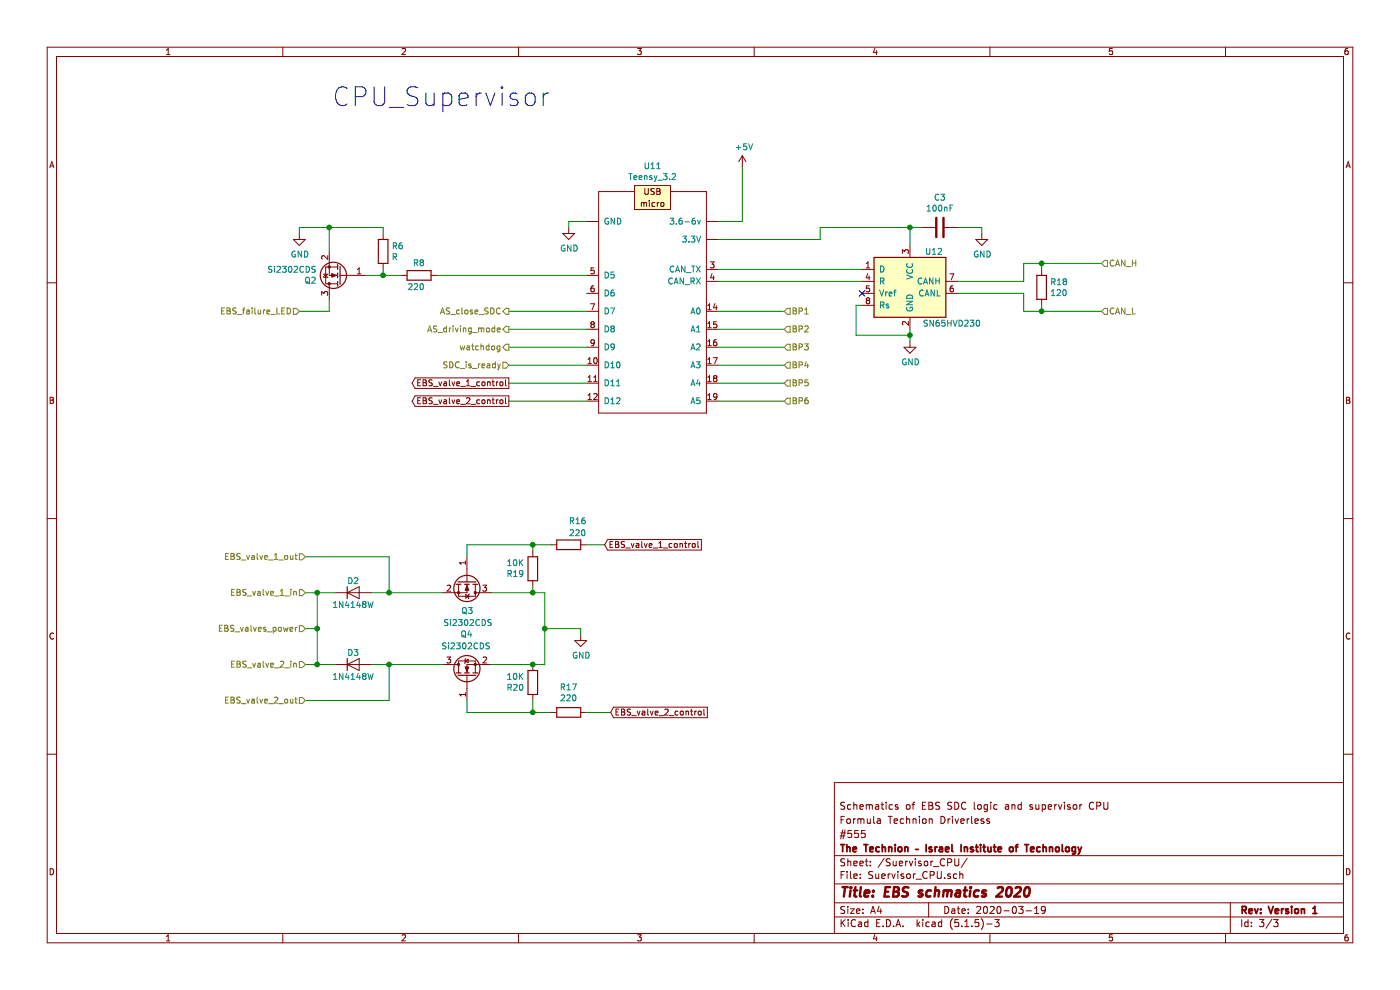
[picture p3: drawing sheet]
EESchema Schematic File Version 4
EELAYER 30 0
EELAYER END
$Descr A4 11693 8268
encoding utf-8
Sheet 3 3
Title "EBS schmatics 2020"
Date "2020-03-19"
Rev "Version 1"
Comp "The Technion – Israel Institute of Technology"
Comment1 "#555"
Comment2 "Formula Technion Driverless"
Comment3 "Schematics of EBS SDC logic and supervisor CPU"
Comment4 ""
$EndDescr
$Comp
L Interface_CAN_LIN:SN65HVD230 U12
U 1 1
P 7600 2350
F 0 "U12" H 7800 2600 50  0000 C CNN
F 1 "SN65HVD230" H 7950 2000 50  0000 C CNN
F 2 "Package_SO:SOIC-8_3.9x4.9mm_P1.27mm" H 7600 1850 50  0001 C CNN
F 3 "http://www.ti.com/lit/ds/symlink/sn65hvd230.pdf" H 7500 2750 50  0001 C CNN
	1    7600 2350
	1    0    0    -1  
$EndComp
Wire Wire Line
	7200 2250 6000 2250
Wire Wire Line
	6000 2350 7200 2350
$Comp
L power:GND #PWR011
U 1 1
P 7600 2850
F 0 "#PWR011" H 7600 2600 50  0001 C CNN
F 1 "GND" H 7605 2677 50  0000 C CNN
F 2 "" H 7600 2850 50  0001 C CNN
F 3 "" H 7600 2850 50  0001 C CNN
	1    7600 2850
	1    0    0    -1  
$EndComp
Wire Wire Line
	7600 2850 7600 2800
Wire Wire Line
	7600 2800 7150 2800
Wire Wire Line
	7150 2800 7150 2550
Wire Wire Line
	7150 2550 7200 2550
Connection ~ 7600 2800
Wire Wire Line
	7600 2800 7600 2750
$Comp
L power:GND #PWR012
U 1 1
P 8200 1950
F 0 "#PWR012" H 8200 1700 50  0001 C CNN
F 1 "GND" H 8205 1777 50  0000 C CNN
F 2 "" H 8200 1950 50  0001 C CNN
F 3 "" H 8200 1950 50  0001 C CNN
	1    8200 1950
	1    0    0    -1  
$EndComp
$Comp
L Device:C C3
U 1 1
P 7850 1900
F 0 "C3" V 7598 1900 50  0000 C CNN
F 1 "100nF" V 7689 1900 50  0000 C CNN
F 2 "" H 7888 1750 50  0001 C CNN
F 3 "~" H 7850 1900 50  0001 C CNN
	1    7850 1900
	0    1    1    0   
$EndComp
Wire Wire Line
	8200 1950 8200 1900
Wire Wire Line
	8200 1900 8000 1900
Wire Wire Line
	6850 1900 6850 2000
Wire Wire Line
	6850 2000 6000 2000
NoConn ~ 7200 2450
$Comp
L Device:R R18
U 1 1
P 8700 2400
F 0 "R18" H 8770 2446 50  0000 L CNN
F 1 "120" H 8770 2355 50  0000 L CNN
F 2 "" V 8630 2400 50  0001 C CNN
F 3 "~" H 8700 2400 50  0001 C CNN
	1    8700 2400
	1    0    0    -1  
$EndComp
Text HLabel 9200 2200 2    50   Input ~ 0
CAN_H
Text HLabel 9200 2600 2    50   Input ~ 0
CAN_L
Wire Wire Line
	8000 2350 8550 2350
Wire Wire Line
	8550 2350 8550 2200
Wire Wire Line
	8550 2200 8700 2200
Wire Wire Line
	9200 2600 8700 2600
Wire Wire Line
	8550 2600 8550 2450
Wire Wire Line
	8550 2450 8000 2450
Wire Wire Line
	8700 2250 8700 2200
Connection ~ 8700 2200
Wire Wire Line
	8700 2200 9200 2200
Wire Wire Line
	8700 2550 8700 2600
Connection ~ 8700 2600
Wire Wire Line
	8700 2600 8550 2600
$Comp
L power:GND #PWR05
U 1 1
P 4750 1900
F 0 "#PWR05" H 4750 1650 50  0001 C CNN
F 1 "GND" H 4755 1727 50  0000 C CNN
F 2 "" H 4750 1900 50  0001 C CNN
F 3 "" H 4750 1900 50  0001 C CNN
	1    4750 1900
	1    0    0    -1  
$EndComp
Wire Wire Line
	4750 1900 4750 1850
Wire Wire Line
	4750 1850 4900 1850
Text HLabel 2550 4950 0    50   Input ~ 0
EBS_valve_1_in
Text HLabel 2550 5550 0    50   Input ~ 0
EBS_valve_2_in
Wire Wire Line
	6850 1900 7600 1900
Wire Wire Line
	7600 2050 7600 1900
Connection ~ 7600 1900
Wire Wire Line
	7600 1900 7700 1900
Text HLabel 6550 2600 2    50   Input ~ 0
BP1
Text HLabel 6550 2750 2    50   Input ~ 0
BP2
Text HLabel 6550 2900 2    50   Input ~ 0
BP3
Text HLabel 6550 3050 2    50   Input ~ 0
BP4
Text HLabel 6550 3200 2    50   Input ~ 0
BP5
Text HLabel 6550 3350 2    50   Input ~ 0
BP6
Wire Wire Line
	6000 2600 6550 2600
Wire Wire Line
	6550 2750 6000 2750
Wire Wire Line
	6000 2900 6550 2900
Wire Wire Line
	6550 3050 6000 3050
Wire Wire Line
	6000 3200 6550 3200
Wire Wire Line
	6550 3350 6000 3350
Wire Wire Line
	4250 3200 4900 3200
Wire Wire Line
	4900 3350 4250 3350
Text HLabel 4250 2600 0    50   Output ~ 0
AS_close_SDC
Text HLabel 4250 3050 0    50   Input ~ 0
SDC_is_ready
Text HLabel 4250 2900 0    50   Output ~ 0
watchdog
Text HLabel 4250 2750 0    50   Output ~ 0
AS_driving_mode
Wire Wire Line
	4250 2600 4900 2600
Wire Wire Line
	4900 2750 4250 2750
Wire Wire Line
	4250 2900 4900 2900
Wire Wire Line
	4900 3050 4250 3050
Wire Wire Line
	6200 1400 6200 1850
Wire Wire Line
	6200 1850 6000 1850
$Comp
L Device:R R6
U 1 1
P 3200 2100
F 0 "R6" H 3270 2146 50  0000 L CNN
F 1 "R" H 3270 2055 50  0000 L CNN
F 2 "" V 3130 2100 50  0001 C CNN
F 3 "~" H 3200 2100 50  0001 C CNN
	1    3200 2100
	1    0    0    -1  
$EndComp
$Comp
L Device:R R8
U 1 1
P 3500 2300
F 0 "R8" V 3600 2250 50  0000 L CNN
F 1 "220" V 3400 2250 50  0000 L CNN
F 2 "" V 3430 2300 50  0001 C CNN
F 3 "~" H 3500 2300 50  0001 C CNN
	1    3500 2300
	0    -1   -1   0   
$EndComp
$Comp
L EBS_library:N_Channel_MOSFET Q2
U 1 1
P 2850 2300
F 0 "Q2" H 3054 2346 50  0000 L CNN
F 1 "Si2302CDS" H 3054 2255 50  0000 L CNN
F 2 "" H 3050 2225 50  0001 L CIN
F 3 "" H 2850 2300 50  0001 L CNN
	1    2850 2300
	-1   0    0    1   
$EndComp
$Comp
L EBS_library:Teensy_3.2 U11
U 1 1
P 5450 2150
F 0 "U11" H 5450 2915 50  0000 C CNN
F 1 "Teensy_3.2" H 5450 2824 50  0000 C CNN
F 2 "" H 5450 2000 50  0001 C CNN
F 3 "" H 5450 2000 50  0001 C CNN
	1    5450 2150
	1    0    0    -1  
$EndComp
Wire Wire Line
	3050 2300 3200 2300
Wire Wire Line
	3200 2300 3200 2250
Connection ~ 3200 2300
Wire Wire Line
	3200 2300 3350 2300
Wire Wire Line
	4900 2300 3650 2300
Wire Wire Line
	2750 2500 2750 2600
Wire Wire Line
	2750 2600 2500 2600
Text HLabel 2500 2600 0    50   Input ~ 0
EBS_failure_LED
Wire Wire Line
	3200 1950 3200 1900
Wire Wire Line
	3200 1900 2750 1900
Wire Wire Line
	2750 1900 2750 2100
Wire Wire Line
	2750 1900 2500 1900
Wire Wire Line
	2500 1900 2500 1950
Connection ~ 2750 1900
$Comp
L power:GND #PWR04
U 1 1
P 2500 1950
F 0 "#PWR04" H 2500 1700 50  0001 C CNN
F 1 "GND" H 2505 1777 50  0000 C CNN
F 2 "" H 2500 1950 50  0001 C CNN
F 3 "" H 2500 1950 50  0001 C CNN
	1    2500 1950
	1    0    0    -1  
$EndComp
Text HLabel 2550 5250 0    50   Input ~ 0
EBS_valves_power
$Comp
L Diode:1N4148W D2
U 1 1
P 2950 4950
F 0 "D2" H 2950 5050 50  0000 C CNN
F 1 "1N4148W" H 2950 4850 50  0000 C CNN
F 2 "Diode_SMD:D_SOD-123" H 2950 4775 50  0001 C CNN
F 3 "https://www.vishay.com/docs/85748/1n4148w.pdf" H 2950 4950 50  0001 C CNN
	1    2950 4950
	1    0    0    -1  
$EndComp
$Comp
L Diode:1N4148W D3
U 1 1
P 2950 5550
F 0 "D3" H 2950 5650 50  0000 C CNN
F 1 "1N4148W" H 2950 5450 50  0000 C CNN
F 2 "Diode_SMD:D_SOD-123" H 2950 5375 50  0001 C CNN
F 3 "https://www.vishay.com/docs/85748/1n4148w.pdf" H 2950 5550 50  0001 C CNN
	1    2950 5550
	1    0    0    -1  
$EndComp
$Comp
L EBS_library:N_Channel_MOSFET Q3
U 1 1
P 3900 4850
F 0 "Q3" V 4150 4800 50  0000 L CNN
F 1 "Si2302CDS" V 4250 4650 50  0000 L CNN
F 2 "" H 4100 4775 50  0001 L CIN
F 3 "" H 3900 4850 50  0001 L CNN
	1    3900 4850
	0    1    1    0   
$EndComp
$Comp
L EBS_library:N_Channel_MOSFET Q4
U 1 1
P 3900 5650
F 0 "Q4" V 4250 5600 50  0000 L CNN
F 1 "Si2302CDS" V 4150 5450 50  0000 L CNN
F 2 "" H 4100 5575 50  0001 L CIN
F 3 "" H 3900 5650 50  0001 L CNN
	1    3900 5650
	0    -1   -1   0   
$EndComp
Text GLabel 4250 3200 0    50   Output ~ 0
EBS_valve_1_control
Text GLabel 4250 3350 0    50   Output ~ 0
EBS_valve_2_control
Text GLabel 5050 4550 2    50   Input ~ 0
EBS_valve_1_control
Text GLabel 5100 5950 2    50   Input ~ 0
EBS_valve_2_control
Text HLabel 2550 4650 0    50   Input ~ 0
EBS_valve_1_out
Text HLabel 2550 5850 0    50   Input ~ 0
EBS_valve_2_out
Wire Wire Line
	2550 5250 2650 5250
Wire Wire Line
	2650 5250 2650 4950
Wire Wire Line
	2650 4950 2550 4950
Wire Wire Line
	2650 5250 2650 5550
Wire Wire Line
	2650 5550 2550 5550
Connection ~ 2650 5250
Connection ~ 2650 5550
$Comp
L Device:R R16
U 1 1
P 4750 4550
F 0 "R16" V 4550 4550 50  0000 L CNN
F 1 "220" V 4650 4550 50  0000 L CNN
F 2 "" V 4680 4550 50  0001 C CNN
F 3 "~" H 4750 4550 50  0001 C CNN
	1    4750 4550
	0    1    1    0   
$EndComp
Wire Wire Line
	4600 4550 4450 4550
Wire Wire Line
	4450 4550 4450 4600
Wire Wire Line
	5050 4550 4900 4550
Wire Wire Line
	4450 4900 4450 4950
$Comp
L Device:R R19
U 1 1
P 4450 4750
F 0 "R19" H 4520 4796 50  0000 L CNN
F 1 "10K" H 4520 4705 50  0000 L CNN
F 2 "" V 4380 4750 50  0001 C CNN
F 3 "~" H 4450 4750 50  0001 C CNN
	1    4450 4750
	-1   0    0    1   
$EndComp
Wire Wire Line
	3900 4650 3900 4550
Wire Wire Line
	3900 4550 4450 4550
Connection ~ 4450 4550
Wire Wire Line
	4450 4950 4100 4950
Wire Wire Line
	4450 4950 4550 4950
Wire Wire Line
	4550 4950 4550 5250
Connection ~ 4450 4950
$Comp
L power:GND #PWR08
U 1 1
P 4850 5300
F 0 "#PWR08" H 4850 5050 50  0001 C CNN
F 1 "GND" H 4855 5127 50  0000 C CNN
F 2 "" H 4850 5300 50  0001 C CNN
F 3 "" H 4850 5300 50  0001 C CNN
	1    4850 5300
	1    0    0    -1  
$EndComp
Wire Wire Line
	2650 5550 2800 5550
Wire Wire Line
	2650 4950 2800 4950
Connection ~ 2650 4950
Wire Wire Line
	3100 4950 3250 4950
Wire Wire Line
	3250 4950 3250 4650
Connection ~ 3250 4950
Wire Wire Line
	3250 4950 3700 4950
Wire Wire Line
	2550 4650 3250 4650
Wire Wire Line
	4100 5550 4450 5550
Wire Wire Line
	3700 5550 3250 5550
Wire Wire Line
	3250 5550 3250 5850
Wire Wire Line
	3250 5850 2550 5850
Connection ~ 3250 5550
Wire Wire Line
	3250 5550 3100 5550
$Comp
L Device:R R20
U 1 1
P 4450 5700
F 0 "R20" H 4520 5746 50  0000 L CNN
F 1 "10K" H 4520 5655 50  0000 L CNN
F 2 "" V 4380 5700 50  0001 C CNN
F 3 "~" H 4450 5700 50  0001 C CNN
	1    4450 5700
	-1   0    0    1   
$EndComp
Connection ~ 4450 5550
Wire Wire Line
	4450 5550 4550 5550
$Comp
L Device:R R17
U 1 1
P 4750 5950
F 0 "R17" V 4957 5950 50  0000 C CNN
F 1 "220" V 4866 5950 50  0000 C CNN
F 2 "" V 4680 5950 50  0001 C CNN
F 3 "~" H 4750 5950 50  0001 C CNN
	1    4750 5950
	0    -1   -1   0   
$EndComp
Wire Wire Line
	5100 5950 4900 5950
Wire Wire Line
	4600 5950 4450 5950
Wire Wire Line
	4450 5950 4450 5850
Wire Wire Line
	3900 5850 3900 5950
Wire Wire Line
	3900 5950 4450 5950
Connection ~ 4450 5950
Wire Wire Line
	4550 5250 4850 5250
Wire Wire Line
	4850 5250 4850 5300
Connection ~ 4550 5250
Wire Wire Line
	4550 5250 4550 5550
$Comp
L power:+5V #PWR010
U 1 1
P 6200 1400
F 0 "#PWR010" H 6200 1250 50  0001 C CNN
F 1 "+5V" H 6215 1573 50  0000 C CNN
F 2 "" H 6200 1400 50  0001 C CNN
F 3 "" H 6200 1400 50  0001 C CNN
	1    6200 1400
	1    0    0    -1  
$EndComp
Text Notes 4600 900  2    157  ~ 0
CPU_Supervisor
$EndSCHEMATC
